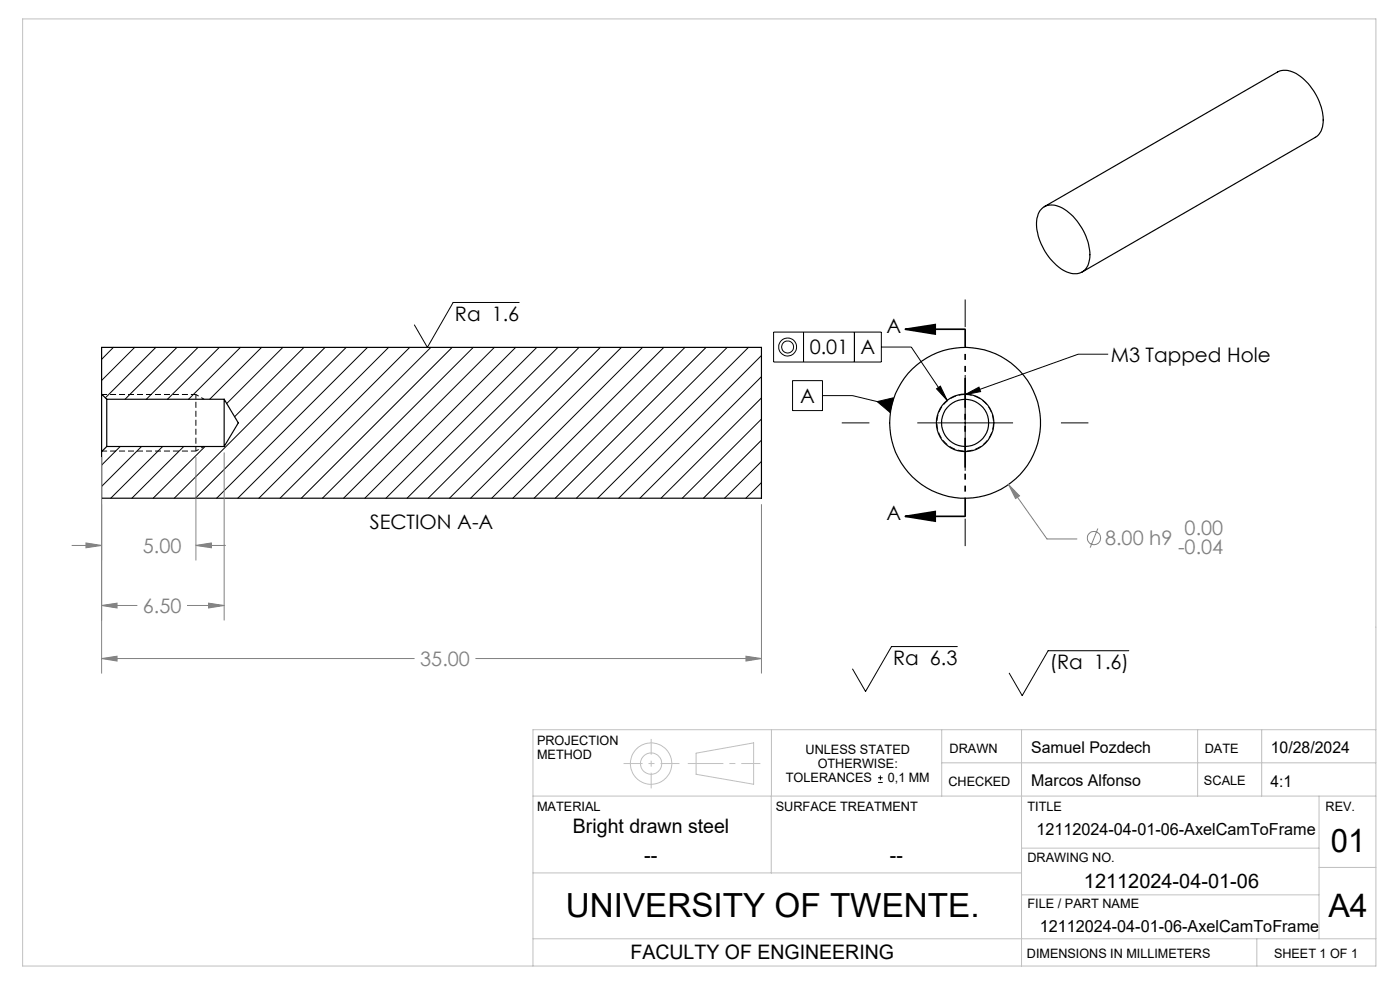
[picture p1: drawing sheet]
<svg xmlns="http://www.w3.org/2000/svg" width="297mm" height="210mm" viewBox="0 0 297 210" stroke-linecap="round" stroke-linejoin="round" font-family="sans-serif">
<g fill="none" stroke="#000" stroke-width=".25">
<path d="M220.9 44.4a3.6 3.6 0 0 1 4.5-.2 12.1 12.1 0 0 1 5.7 10.8 3.2 3.2 0 0 1-4.8 2.7 12 12 0 0 1-6.3-11.4l.4-1.3zM221.5 43.8l49.5-28.5a4.4 4.4 0 0 1 4.8 .9 12.1 12.1 0 0 1 4.8 10.2 3.5 3.5 0 0 1-1.6 2.7l-49.4 28.6M21.6 83.6v12.2M21.6 83.6v-9.9h139.9v32h-139.9v-9.9M21.6 83.6l1 1.1M22.6 84.7v10M22.6 94.7l-1 1.1M22.6 94.7h25M22.6 84.7h25M47.6 84.7v10M47.6 84.7l3 5-3 5"/>
<circle cx="204.7" cy="89.7" r="5"/>
<circle cx="204.7" cy="89.7" r="16"/>
<circle cx="204.7" cy="89.7" r="6.1"/>
</g>
<g fill="none" stroke="#000" stroke-width=".21">
<path d="M24.1 73.7l-2.5 2.5M28.6 73.7l-7 7M33.1 73.7l-10.8 10.7M37.5 73.7l-11 11M42 73.7l-11 11M46.5 73.7l-11 11M51 73.7l-11 11M55.5 73.7l-11 11M60 73.7l-11.9 11.9M64.5 73.7l-14.7 14.7M69 73.7l-32 32M73.4 73.7l-31.9 32"/>
<path d="M78 73.7l-32 32M82.4 73.7l-32 32M86.9 73.7l-32 32M91.4 73.7l-32 32M95.9 73.7l-32 32M100.4 73.7l-32 32M104.9 73.7l-32 32M109.4 73.7l-32 32M110.1 64.2h-14l-5.4 9.5-2.8-4.8M113.9 73.7l-32 32M118.4 73.7l-32 32M122.8 73.7l-32 32"/>
<path d="M127.4 73.7l-32 32M131.8 73.7l-32 32M136.3 73.7l-32 32M140.8 73.7l-32 32M145.3 73.7l-32 32M149.8 73.7l-32 32M154.3 73.7l-32 32M158.8 73.7l-32 32M161.5 75.4l-30.2 30.3M161.5 79.9l-25.8 25.8M164.1 70.4h22.9v6.4h-22.9zM170.5 70.4v6.4"/>
<path d="M181.3 70.4v6.4M187 73.6h6.3l7.6 11.3M204.8 63.5v5.9M204.8 79.5v20.4M235.1 75.1h-6.4l-23.9 8.6M25.5 94.7l-3.9 4M30 94.7l-8.4 8.5M34.5 94.7l-11 11M39 94.7l-11 11M43.5 94.7l-11 11M161.5 84.4l-21.3 21.3M161.5 88.9l-16.8 16.8"/>
<path d="M161.5 93.4l-12.3 12.3M161.5 97.9l-7.8 7.8M168.1 80.7h6.4v6.4h-6.4zM174.5 83.9h6.3l8.4 2M178.6 89.7h5.8M186.1 85.2l3.4-.8-.7 3.1zM194.6 89.7h20.3M198.7 82.5l.8-.6 1.4 3zM204.8 83.7l2.9-1.6 .3 1zM225.1 89.7h5.8M161.5 102.4l-3.3 3.3M204.8 110v5.8"/>
<path d="M203.1 137.2h-14l-5.5 9.5-2.7-4.8M239.5 138h-17.1l-5.5 9.6-2.8-4.8M186.3 166h1M186.3 165h1M186.8 164.5v1"/>
<circle cx="167.1" cy="73.6" r="1.27"/>
<circle cx="167.1" cy="73.6" r="1.9"/>
</g>
<g fill="none" stroke="#808080" stroke-width=".21">
<path d="M21.6 97v45.9M41.6 97v21.9M47.6 96v35.6M15.2 115.7h6.4M18.2 115.2l3.4 .5-3.4 .5zM41.6 115.7l3.2-.5v1zM41.6 115.7h6.3M161.5 107v35.9M214 102.8l2.3 2.4-.9 .6zM214 102.8l8.1 11.5h6.4M232.9 112.1l-1.6 4.1M21.6 139.7l3.2-.5v1z"/>
<path d="M21.6 128.4l3.2-.5v1.1zM21.6 139.7h66.3M21.6 128.4h7.5M39.7 128.4h7.9M44.2 127.9l3.4 .5-3.4 .6zM100.9 139.7h60.6M158.3 139.2l3.2 .5-3.2 .5z"/>
<circle cx="232.1" cy="114.1" r="1.42"/>
</g>
<path d="M192.1 69.8l6.3-.9v2zM192.1 69.8h12.7M192.1 109.5l6.3-1v2.1zM192.1 109.5h12.7" fill="none" stroke="#000" stroke-width=".35"/>
<g fill="none" stroke="#c0c0c0" stroke-width=".21">
<path d="M4.8 4h287.1v200.9h-287.1zM147.7 159.8l12.2-2.2v8.8l-12.2-2.2zM163.7 154.8v14.1M199.8 154.8v14.1M216.7 154.8v50.1M254.1 154.8v14.1M267.7 154.8v14.1M291.9 154.8h-178.8v50.1M113.1 168.9h178.8M163.6 168.9v16.3M199.8 161.8h92.1M216.7 179.9h63.1"/>
<path d="M279.8 168.9v30.2M113.1 185.2h103.6M113.1 199.1h178.8M216.7 189.8h63.1M266.6 199.1v5.8M279.8 184h12.1"/>
<circle cx="138.1" cy="162" r="4.4"/>
<circle cx="138.1" cy="162" r="2.26"/>
</g>
<path d="M204.8 83.7a6 6 0 0 1 5.2 8.9 6 6 0 0 1-10.3 .3 6 6 0 0 1 4.7-9.2h.4" fill="none" stroke="#000" stroke-width=".21" stroke-dasharray="1.3 .6" stroke-dashoffset="-.1" stroke-linecap="butt"/>
<path d="M204.8 69.8v39.7" fill="none" stroke="#000" stroke-width=".35" stroke-dasharray="6.3 1.3 1.3 1.3 1.3 1.3" stroke-dashoffset="2.4" stroke-linecap="butt"/>
<path d="M138.1 156.7v10.5" fill="none" stroke="#c0c0c0" stroke-width=".21" stroke-dasharray="15.2 1.3 1.3 1.3" stroke-dashoffset="11.9" stroke-linecap="butt"/>
<path d="M132.3 162h11.8" fill="none" stroke="#c0c0c0" stroke-width=".21" stroke-dasharray="15.2 1.3 1.3 1.3" stroke-dashoffset="11.2" stroke-linecap="butt"/>
<path d="M145.9 162h15.4" fill="none" stroke="#c0c0c0" stroke-width=".21" stroke-dasharray="15.2 1.3 1.3 1.3" stroke-dashoffset="7.7" stroke-linecap="butt"/>
<path d="M41.6 95.7v-12" fill="none" stroke="#000" stroke-width=".21" stroke-dasharray="1.3 .6" stroke-dashoffset=".4" stroke-linecap="butt"/>
<path d="M21.7 83.7h19.9M21.7 95.7h19.9" fill="none" stroke="#000" stroke-width=".21" stroke-dasharray="1.3 .6" stroke-dashoffset=".2" stroke-linecap="butt"/>
<path d="M41.6 95.7l1.7-1M41.6 83.7l1.7 1" fill="none" stroke="#000" stroke-width=".21" stroke-dasharray="1.3 .6" stroke-dashoffset=".6" stroke-linecap="butt"/>
<path d="M192.1 69.8l6.3-.9v2zM192.1 109.5l6.3-1v2.1z" fill="#000"/>
<path d="M214 102.8l2.3 2.4-.9 .6z" fill="#808080"/>
<path d="M204.8 83.7l2.9-1.6 .3 1zM198.7 82.5l.8-.6 1.4 3zM186.1 85.2l3.4-.8-.7 3.1z" fill="#000"/>
<path d="M21.6 139.7l3.2-.5v1zM158.3 139.2l3.2 .5-3.2 .5zM21.6 128.4l3.2-.5v1.1zM44.2 127.9l3.4 .5-3.4 .6zM18.2 115.2l3.4 .5-3.4 .5zM41.6 115.7l3.2-.5v1z" fill="#808080"/>
<text font-size="7.1" x="120" y="194.5">UNIVERSITY OF TWENTE.</text>
<g font-size="6.9">
<text x="282.3" y="180.7">01</text>
<text x="281.8" y="194.5">A4</text>
</g>
<g font-size="4.2">
<text x="96.5" y="68">Ra 1.6</text>
<text x="188.1" y="70.6">A</text>
<text x="171.8" y="75.2">0.01</text>
<text x="182.6" y="75.2">A</text>
<text x="235.6" y="76.7">M3 Tapped Hole</text>
<text x="169.8" y="85.5">A</text>
<text x="78.4" y="112.1">SECTION A-A</text>
<text x="188.1" y="110.2">A</text>
<text x="189.5" y="141">Ra 6.3</text>
<text x="222.7" y="141.9">(Ra 1.6)</text>
<text x="121.5" y="176.6">Bright drawn steel</text>
<text x="136.7" y="182.9">--</text>
<text x="188.8" y="182.9">--</text>
<text x="230" y="188.3">12112024-04-01-06</text>
<text x="133.8" y="203.4">FACULTY OF ENGINEERING</text>
</g>
<g font-size="4.2" fill="#808080">
<text x="251.3" y="113.4">0.00</text>
<text x="30.3" y="117.3">5.00</text>
<text x="234.4" y="115.7">8.00 h9</text>
<text x="249.9" y="117.5">-0.04</text>
<text x="30.3" y="130">6.50</text>
<text x="89.2" y="141.3">35.00</text>
</g>
<g font-size="3.5">
<text x="219.9" y="177.1">12112024-04-01-06-AxelCamToFrame</text>
<text x="220.6" y="197.6">12112024-04-01-06-AxelCamToFrame</text>
</g>
<g font-size="3.4">
<text x="218.8" y="159.7">Samuel Pozdech</text>
<text x="269.6" y="159.7">10/28/2024</text>
<text x="218.8" y="166.7">Marcos Alfonso</text>
<text x="269.5" y="166.9">4:1</text>
</g>
<g font-size="2.7">
<text x="113.9" y="158">PROJECTION</text>
<text x="113.9" y="161">METHOD</text>
<text x="170.9" y="159.9">UNLESS STATED</text>
<text x="201.4" y="159.7">DRAWN</text>
<text x="255.6" y="159.6">DATE</text>
<text x="166.7" y="165.9">TOLERANCES</text>
<text x="173.5" y="162.9">OTHERWISE:</text>
<text x="188.4" y="165.9">0,1 MM</text>
<text x="201.2" y="166.6">CHECKED</text>
<text x="255.4" y="166.6">SCALE</text>
<text x="113.9" y="172">MATERIAL</text>
<text x="164.6" y="172">SURFACE TREATMENT</text>
<text x="218" y="172">TITLE</text>
<text x="281.2" y="172">REV.</text>
<text x="218" y="182.9">DRAWING NO.</text>
<text x="218" y="192.7">FILE / PART NAME</text>
<text x="217.9" y="203.2">DIMENSIONS IN MILLIMETERS</text>
<text x="270.3" y="203.2">SHEET 1 OF 1</text>
</g>
</svg>
